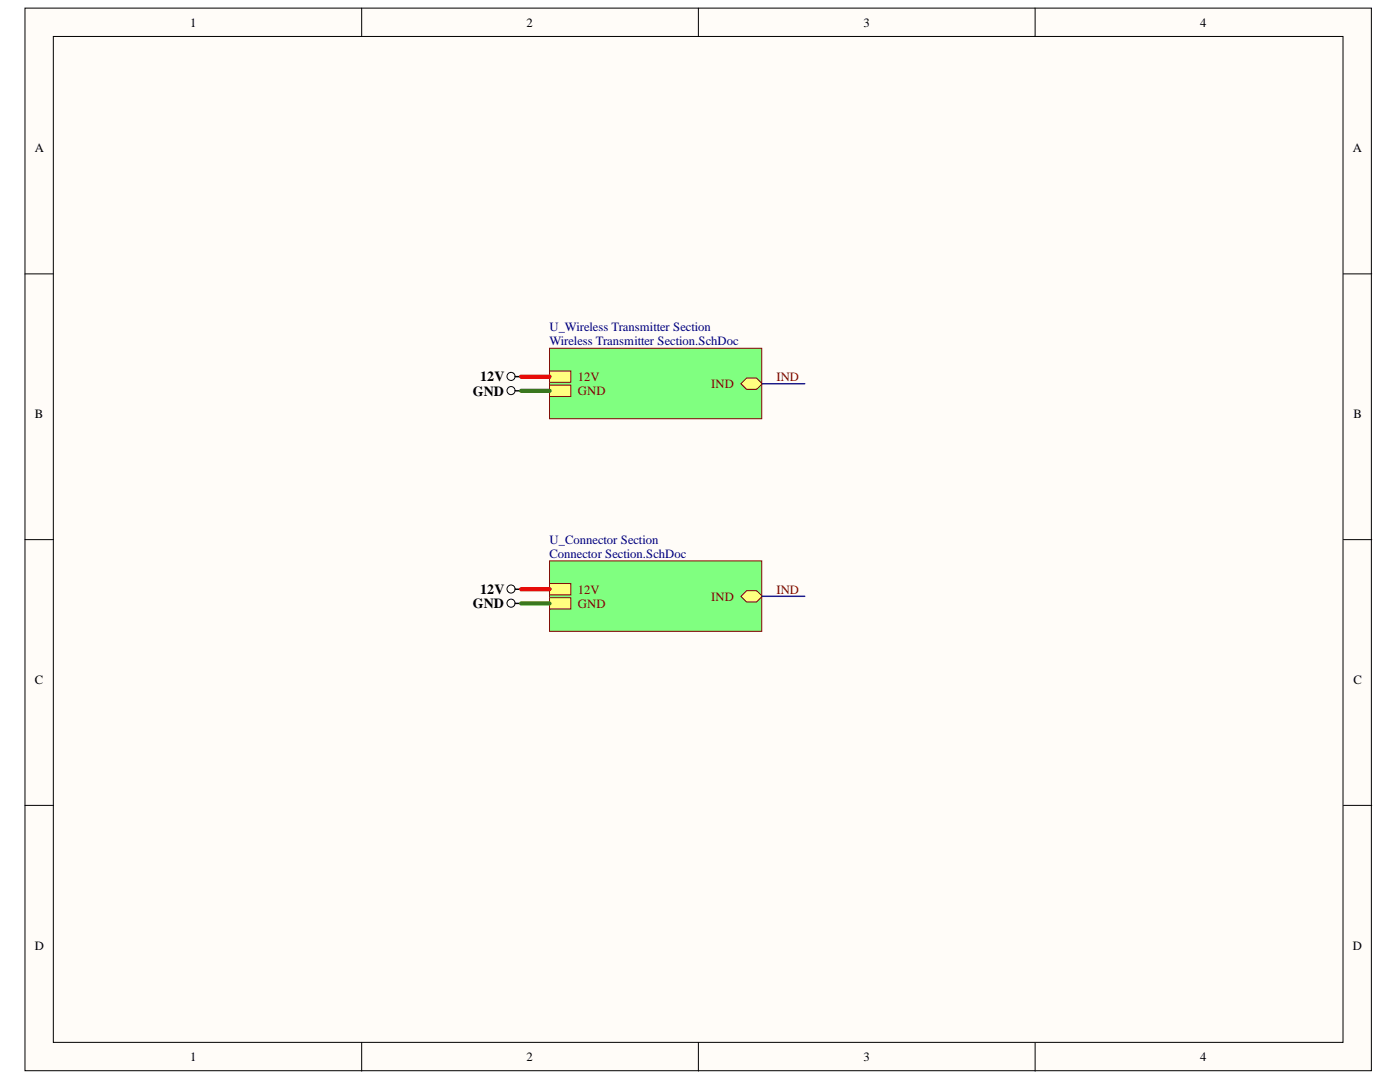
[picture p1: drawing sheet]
<svg xmlns="http://www.w3.org/2000/svg" width="279mm" height="216mm" viewBox="0 0 279 216" stroke-linecap="round" stroke-linejoin="round" font-family="sans-serif">
<g fill="#fffcf8" stroke="#000" stroke-width=".2">
<path d="M5 1.6h268.7v212h-268.7z"/>
<path d="M10.6 7.3h257.4v200.7h-257.4z"/>
</g>
<path d="M72.2 1.6v5.7M139.4 1.6v5.7M206.6 1.6v5.7M5 54.6h5.6M268.1 54.6h5.7M5 107.7h5.6M268.1 107.7h5.7M5 160.7h5.6M268.1 160.7h5.7M72.2 208.1v5.6M139.4 208.1v5.6M206.6 208.1v5.6" fill="none" stroke="#000" stroke-width=".2"/>
<path d="M109.7 69.5h42.3v14.1h-42.3z" fill="#80ff80" stroke="#800000" stroke-width=".2"/>
<path d="M147.9 76.6l1.1-1.2h2l1.1 1.2-1.1 1.1h-2z" fill-rule="evenodd" fill="#ffff80"/>
<path d="M147.9 76.6l1.1-1.2h2l1.1 1.2-1.1 1.1h-2z" fill="none" stroke="#800000" stroke-width=".2"/>
<path d="M109.7 74h4.2v2.3h-4.2z" fill-rule="evenodd" fill="#ffff80"/>
<path d="M109.7 74h4.2v2.3h-4.2z" fill="none" stroke="#800000" stroke-width=".2"/>
<path d="M109.7 76.8h4.2v2.3h-4.2z" fill-rule="evenodd" fill="#ffff80"/>
<path d="M109.7 76.8h4.2v2.3h-4.2z" fill="none" stroke="#800000" stroke-width=".2"/>
<path d="M109.7 111.9h42.3v14.1h-42.3z" fill="#80ff80" stroke="#800000" stroke-width=".2"/>
<path d="M147.9 119l1.1-1.1h2l1.1 1.1-1.1 1.1h-2z" fill-rule="evenodd" fill="#ffff80"/>
<path d="M147.9 119l1.1-1.1h2l1.1 1.1-1.1 1.1h-2z" fill="none" stroke="#800000" stroke-width=".2"/>
<path d="M109.7 116.4h4.2v2.3h-4.2z" fill-rule="evenodd" fill="#ffff80"/>
<path d="M109.7 116.4h4.2v2.3h-4.2z" fill="none" stroke="#800000" stroke-width=".2"/>
<path d="M109.7 119.3h4.2v2.2h-4.2z" fill-rule="evenodd" fill="#ffff80"/>
<path d="M109.7 119.3h4.2v2.2h-4.2z" fill="none" stroke="#800000" stroke-width=".2"/>
<path d="M152.1 76.6h8.5M152.1 119h8.5" fill="none" stroke="#000080" stroke-width=".28"/>
<g fill="none" stroke="#000" stroke-width=".2">
<circle cx="102" cy="75.1" r=".81"/>
<circle cx="102" cy="77.9" r=".81"/>
<circle cx="102" cy="117.5" r=".81"/>
<circle cx="102" cy="120.4" r=".81"/>
</g>
<path d="M102.9 75.2h1.1M102.9 78h1.1M102.9 117.6h1.1M102.9 120.4h1.1" fill="none" stroke="#000" stroke-width=".28"/>
<path d="M104 75.2h5.7M104 117.6h5.7" fill="none" stroke="#f00" stroke-width=".85"/>
<path d="M104 78h5.7M104 120.4h5.7" fill="none" stroke="#38761d" stroke-width=".85"/>
<g font-size="2.8">
<text x="95.8" y="76.1">12V</text>
<text x="94.4" y="79">GND</text>
<text x="95.8" y="118.6">12V</text>
<text x="94.4" y="121.3">GND</text>
</g>
<g font-size="2.5">
<text x="37.9" y="5.3">1</text>
<text x="105.1" y="5.3">2</text>
<text x="172.4" y="5.3">3</text>
<text x="239.5" y="5.3">4</text>
<text x="6.9" y="30.4">A</text>
<text x="270" y="30.4">A</text>
<text x="6.9" y="83.4">B</text>
<text x="270.1" y="83.4">B</text>
<text x="6.9" y="136.5">C</text>
<text x="270.1" y="136.5">C</text>
<text x="6.9" y="189.5">D</text>
<text x="270" y="189.5">D</text>
<text x="37.9" y="211.8">1</text>
<text x="105.1" y="211.8">2</text>
<text x="172.4" y="211.8">3</text>
<text x="239.5" y="211.8">4</text>
</g>
<g font-size="2.5" fill="#000080">
<text x="109.7" y="66.1">U_Wireless Transmitter Section</text>
<text x="109.7" y="68.9">Wireless Transmitter Section.SchDoc</text>
<text x="109.7" y="108.5">U_Connector Section</text>
<text x="109.7" y="111.4">Connector Section.SchDoc</text>
</g>
<g font-size="2.5" fill="#800000">
<text x="115.3" y="76">12V</text>
<text x="141.9" y="77.4">IND</text>
<text x="154.9" y="76">IND</text>
<text x="115.3" y="78.9">GND</text>
<text x="115.3" y="118.5">12V</text>
<text x="141.9" y="119.8">IND</text>
<text x="154.9" y="118.5">IND</text>
<text x="115.3" y="121.3">GND</text>
</g>
</svg>
